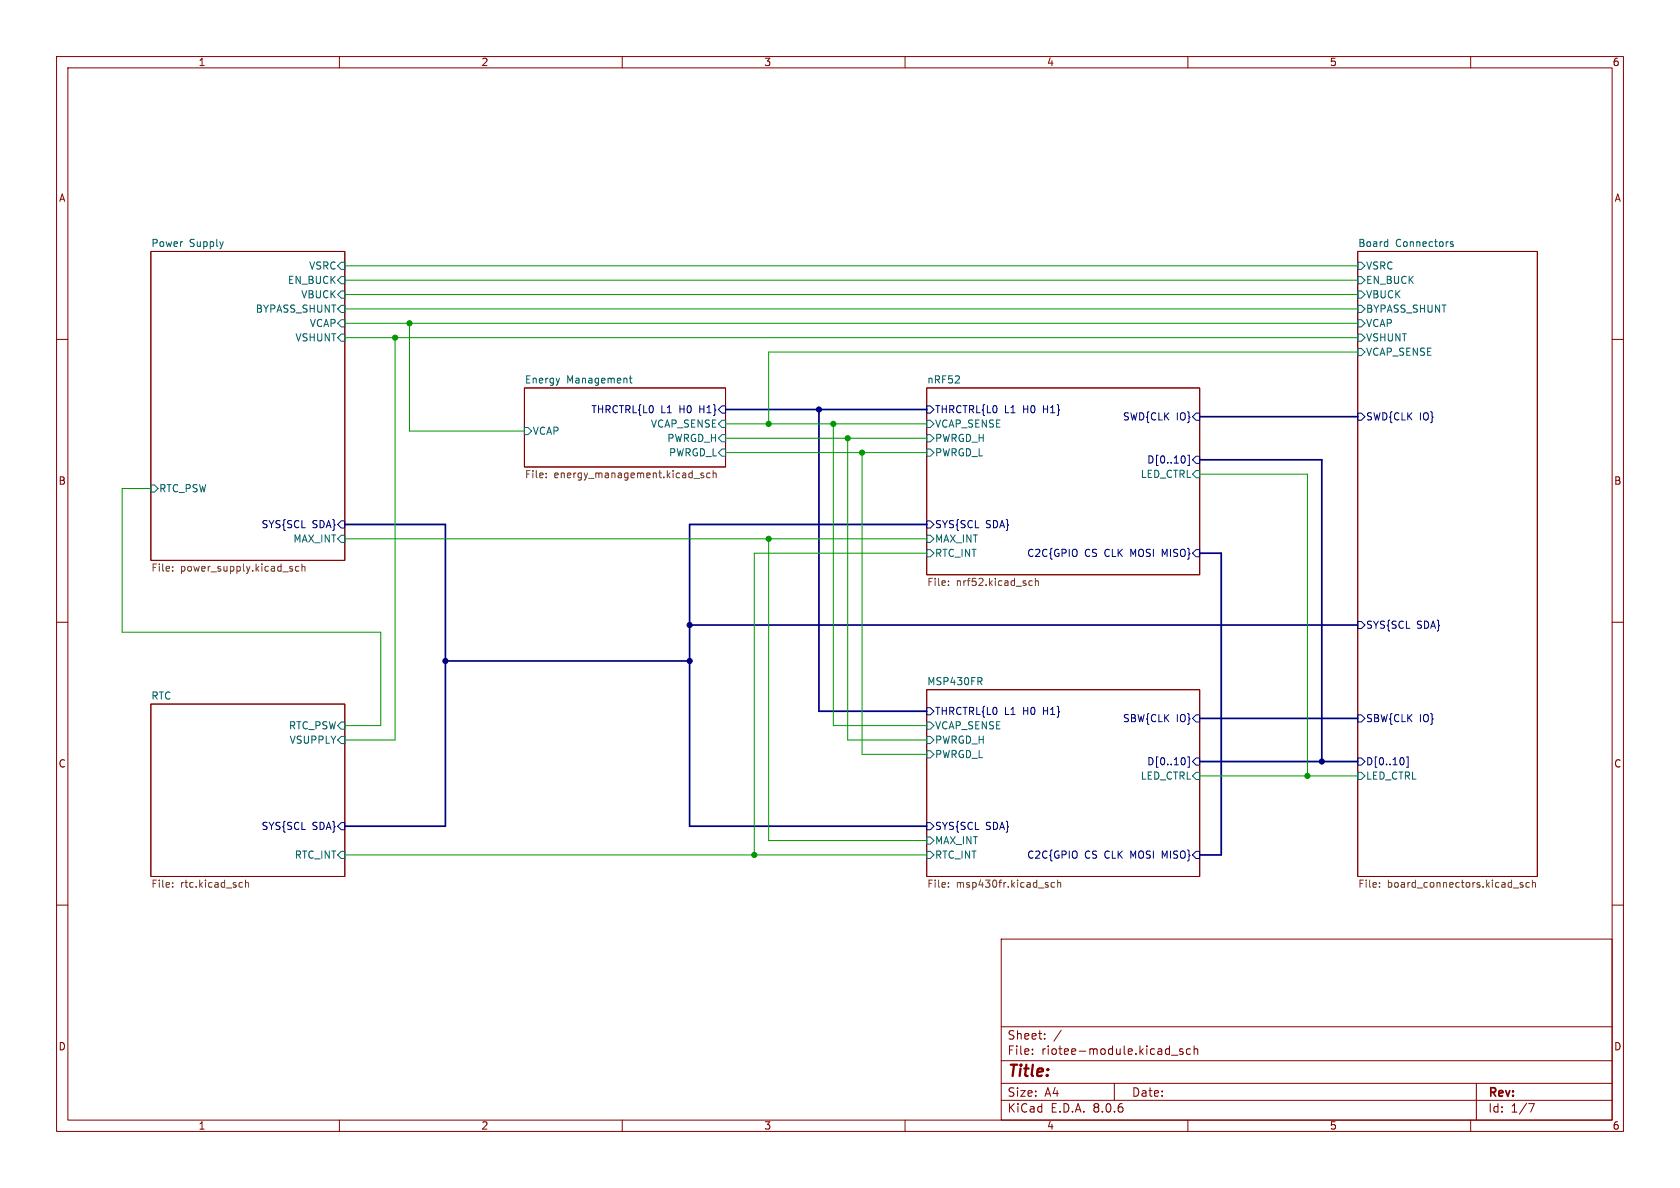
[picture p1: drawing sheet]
<svg xmlns="http://www.w3.org/2000/svg" width="297mm" height="210mm" viewBox="0 0 297 210" stroke-linecap="round" stroke-linejoin="round" font-family="sans-serif">
<g fill="none" stroke="#840000" stroke-width=".18">
<path d="M10 10h277v190h-277zM12 12h273v186h-273zM60 10v2M110 10v2M160 10v2M210 10v2M260 10v2M10 60h2M26.7 44.5h34.3v54.6h-34.3zM240 44.5h31.8v110.4h-31.8zM285 60h2M92.7 68.6h35.6v14h-35.6z"/>
<path d="M163.8 68.6h48.3v33h-48.3zM10 110h2M285 110h2M26.7 124.5h34.3v30.4h-34.3zM163.8 121.9h48.3v33h-48.3zM10 160h2M285 160h2M177 166h108v32h-108zM60 198v2M110 198v2M160 198v2M177 194.5h108"/>
<path d="M177 191.5h108M177 187.5h108M177 181.5h108M182.5 186.3v.1M182.5 185.5v.1M184.7 183.6v.1M184.7 182.8v.1M187.6 182.1l-1.3 2M197 191.5v3M207.1 186.5h1.1M209.1 185.5l-.4-.1-.2 .2 .1 .2 .5 .2v.3h-.6M210 198v2"/>
<path d="M210.5 185.5l-.5-.1-.3 .3v.4l.2 .2h.6M211.1 185.5l.2-.1 .4 .1v.9M211.1 184.9v1.5M260 198v2M261 191.5v6.5M270.2 195.1h1l-.6 1.5"/>
</g>
<g fill="none" stroke="#006464" stroke-width=".18">
<path d="M59.7 47l.6-.6h.7v1.2h-.7zM59.7 57.2l.6-.7h.7v1.3h-.7zM59.7 49.5l.6-.6h.7v1.3h-.7zM59.7 59.7l.6-.6h.7v1.2h-.7zM60.3 54h.7v1.2h-.7l-.6-.6zM60.3 51.4h.7v1.3h-.7l-.6-.6zM240 46.4h.7l.6 .6-.6 .6h-.7zM240 56.5h.7l.6 .7-.6 .6h-.7zM240 48.9h.7l.6 .6-.6 .7h-.7zM240 59.1h.7l.6 .6-.6 .6h-.7zM240 54h.7l.6 .6-.6 .6h-.7zM240 51.4h.7l.6 .7-.6 .6h-.7z"/>
<path d="M245.2 42.7l.1 .1M245.3 42.3v1.3M245.3 43.5l-.1 .1M256.9 42.8l-.3-.1-.2 .2 .1 .2 .4 .1v.3h-.5M92.7 75.6h.6l.7 .6-.7 .6h-.6zM98.9 66.9l-.3 .8M111.3 66.9h.4M111.4 66.4v1.1l.3 .2M127.6 74.3h.7v1.3h-.7l-.6-.7zM127.6 76.8h.7v1.3h-.7l-.6-.6zM127.6 79.4h.7v1.2h-.7l-.6-.6zM163.8 79.4h.7l.6 .6-.6 .6h-.7z"/>
<path d="M163.8 76.8h.7l.6 .7-.6 .6h-.7zM163.8 74.3h.7l.6 .6-.6 .7h-.7zM240 61.6h.7l.6 .6-.6 .7h-.7zM26.7 85.7h.6l.6 .7-.6 .6h-.6zM60.3 94.6h.7v1.3h-.7l-.6-.6zM163.8 94.6h.7l.6 .7-.6 .6h-.7zM163.8 97.2h.7l.6 .6-.6 .6h-.7zM211.5 83.2h.6v1.3h-.6l-.7-.7zM173.5 119.8l.1 .2-.1 .4M60.3 127.6h.7v1.3h-.7l-.6-.6zM60.3 130.2h.7v1.2h-.7l-.6-.6zM163.8 132.7h.7l.6 .7-.6 .6h-.7z"/>
<path d="M163.8 130.2h.7l.6 .6-.6 .6h-.7zM163.8 127.6h.7l.6 .7-.6 .6h-.7zM173.2 120.4l.4 .6M211.5 136.5h.6v1.3h-.6l-.7-.6zM240 136.5h.7l.6 .7-.6 .6h-.7zM59.7 151.1l.6-.6h.7v1.3h-.7zM163.8 150.5h.7l.6 .6-.6 .7h-.7zM163.8 148h.7l.6 .6-.6 .6h-.7z"/>
</g>
<g fill="none" stroke="#000084" stroke-width=".18">
<path d="M127.6 71.8h.7v1.2h-.7l-.6-.6zM163.8 71.8h.7l.6 .6-.6 .6h-.7zM211.5 73h.6v1.3h-.6l-.7-.6zM240 73h.7l.6 .7-.6 .6h-.7zM60.3 92.1h.7v1.2h-.7l-.6-.6zM163.8 92.1h.7l.6 .6-.6 .6h-.7zM209.4 80.7l.1 .4-.1 .6M210 80.5h.3v1.8h-.3M211.5 97.2h.6v1.2h-.6l-.7-.6zM211.5 80.6h.6v1.3h-.6l-.7-.6zM240 109.9h.7l.6 .6-.6 .6h-.7zM163.8 125.1h.7l.6 .6-.6 .7h-.7z"/>
<path d="M209.4 134.1l.1 .3-.1 .7M210 133.8h.3v1.8h-.3M211.5 126.4h.6v1.2h-.6l-.7-.6zM211.5 134h.6v1.3h-.6l-.7-.7zM240 126.4h.7l.6 .6-.6 .6h-.7zM240 134h.7l.6 .6-.6 .7h-.7zM248.1 134.1l.1 .3-.1 .7M248.6 133.8h.3v1.8h-.3M59.7 146.1l.6-.7h.7v1.3h-.7zM163.8 145.4h.7l.6 .7-.6 .6h-.7zM211.5 150.5h.6v1.3h-.6l-.7-.7z"/>
</g>
<g fill="none" stroke="#725600" stroke-width=".18">
<path d="M53.4 99.7v1.3M96.6 84.3v.2M96.6 83.7v.1M122.7 84.6h1M124.4 83.7l-.3-.1-.2 .2 .1 .2 .4 .1v.3h-.5M125.5 83.7l-.3-.1-.3 .3 .1 .5h.5M126.1 83.7l.2-.1 .3 .1v.8M126.1 83.2v1.3M30.5 100.8v.2M30.5 100.2v.1M51.6 100.5l.1 .2-.1 .3M51.6 100.1l.1 .1"/>
<path d="M52.8 100.2l-.3-.1-.3 .3 .2 .5h.4M53.4 100.2l.2-.1 .3 .1v.8M167.7 103.4v.1M167.7 102.7v.1M181.9 103.3l.2 .2 .4-.1M182.5 102.7h-.4l-.2 .2M183 102.8l.2-.1h.3l.1 .8M183 102.2v1.3M30.5 156.1v.1M30.5 156.7v.1M42.5 156l.4 .1M42.9 156.8h-.4"/>
<path d="M43.4 156.1l.2-.1 .3 .1v.7M43.4 155.6v1.2M167.7 156.1v.1M167.7 156.7v.1M185.3 156.5v.3M186.4 156.1l-.3-.1-.3 .2 .1 .6h.5M187 156.1l.2-.1 .3 .1v.7M187 155.6v1.2M243.9 156.7v.1M243.9 156.1v.1M267.5 157h1M269.2 156.1l-.3-.1-.2 .2 .1 .2 .4 .1v.3h-.5"/>
<path d="M270.4 156.1l-.4-.1-.2 .2 .1 .6h.5M270.9 156.1l.2-.1 .3 .1 .1 .7M270.9 155.6v1.2"/>
</g>
<path d="M128.3 72.4h35.5M144.8 72.4v53.3h19M212.1 73.7h27.9M61 92.7h17.7v53.4h-17.7M163.8 92.7h-41.9v53.4h41.9M212.1 97.8h3.8v53.3h-3.8M212.1 81.3h21.6v53.3M78.7 116.8h43.2M121.9 110.5h118.1M212.1 134.6h27.9M212.1 127h27.9" fill="none" stroke="#000084" stroke-width=".3"/>
<g fill="none" stroke="#009600" stroke-width=".18">
<path d="M61 49.5h179M61 47h179M61 52.1h179M61 54.6h179M61 59.7h179M61 57.2h179M69.8 59.7v71.1h-8.8M72.4 57.2v19h20.3M128.3 77.5h35.5M128.3 74.9h35.5M147.3 74.9v53.4h16.5M149.9 77.5v53.3h13.9"/>
<path d="M240 62.2h-104.1v12.7M26.7 86.4h-5.1v25.4h45.7v16.5h-6.3M61 95.3h102.8M128.3 80h35.5M135.9 95.3v53.3h27.9M152.4 80v53.4h11.4M163.8 97.8h-30.5v53.3M212.1 83.8h19v53.4M212.1 137.2h27.9M61 151.1h102.8"/>
</g>
<g fill="#009600" stroke="#009600" stroke-width=".18">
<circle cx="231.1" cy="137.2" r=".46"/>
<circle cx="147.3" cy="74.9" r=".46"/>
<circle cx="149.9" cy="77.5" r=".46"/>
<circle cx="135.9" cy="74.9" r=".46"/>
<circle cx="69.8" cy="59.7" r=".46"/>
<circle cx="135.9" cy="95.3" r=".46"/>
<circle cx="72.4" cy="57.2" r=".46"/>
<circle cx="133.3" cy="151.1" r=".46"/>
<circle cx="152.4" cy="80" r=".46"/>
</g>
<g fill="#000084" stroke="#000084" stroke-width=".18">
<circle cx="233.7" cy="134.6" r=".46"/>
<circle cx="78.7" cy="116.8" r=".46"/>
<circle cx="144.8" cy="72.4" r=".46"/>
<circle cx="121.9" cy="116.8" r=".46"/>
<circle cx="121.9" cy="110.5" r=".46"/>
</g>
<text font-size="2.8" fill="#840000" x="178" y="190.9">Title:</text>
<g font-size="2.1" fill="#840000">
<text x="178" y="184">Sheet:</text>
<text x="178" y="186.7">File:</text>
<text x="184.1" y="186.7">riotee-module.kicad_sch</text>
<text x="178" y="196.9">KiCad</text>
<text x="178" y="194.1">Size:</text>
<text x="184.7" y="194.1">A4</text>
<text x="185.7" y="196.9">E.D.A.</text>
<text x="193.3" y="196.9">8.0.6</text>
<text x="200" y="194.1">Date:</text>
<text x="263" y="194.3">Rev:</text>
<text x="263" y="196.9">Id:</text>
<text x="267.1" y="196.9">1/7</text>
</g>
<g font-size="1.8" fill="#840000">
<text x="35" y="11.9">1</text>
<text x="85" y="11.9">2</text>
<text x="135" y="11.9">3</text>
<text x="185" y="11.9">4</text>
<text x="235" y="11.9">5</text>
<text x="285" y="11.9">6</text>
<text x="10.3" y="35.9">A</text>
<text x="285.3" y="35.9">A</text>
<text x="10.3" y="85.9">B</text>
<text x="285.3" y="85.9">B</text>
<text x="10.3" y="135.9">C</text>
<text x="285.3" y="135.9">C</text>
<text x="10.3" y="185.9">D</text>
<text x="285.3" y="185.9">D</text>
<text x="35" y="199.9">1</text>
<text x="85" y="199.9">2</text>
<text x="135" y="199.9">3</text>
<text x="185" y="199.9">4</text>
<text x="235" y="199.9">5</text>
<text x="285" y="199.9">6</text>
</g>
<g font-size="1.8" fill="#006464">
<text x="26.7" y="43.7">Power</text>
<text x="33.5" y="43.7">Supply</text>
<text x="54.5" y="47.9">VSRC</text>
<text x="240" y="43.7">Board</text>
<text x="241.4" y="47.9">VSRC</text>
<text x="246.7" y="43.7">Connectors</text>
<text x="50.8" y="50.4">EN_BUCK</text>
<text x="53.2" y="52.9">VBUCK</text>
<text x="241.4" y="50.4">EN_BUCK</text>
<text x="241.4" y="52.9">VBUCK</text>
<text x="45.1" y="55.5">BYPASS_SHUNT</text>
<text x="54.7" y="58">VCAP</text>
<text x="241.4" y="58">VCAP</text>
<text x="241.4" y="55.5">BYPASS_SHUNT</text>
<text x="52.1" y="60.6">VSHUNT</text>
<text x="241.4" y="60.6">VSHUNT</text>
<text x="241.4" y="63.1">VCAP_SENSE</text>
<text x="92.7" y="67.9">Energy</text>
<text x="100.2" y="67.9">Management</text>
<text x="163.8" y="67.9">nRF52</text>
<text x="94.1" y="77.1">VCAP</text>
<text x="115" y="75.8">VCAP_SENSE</text>
<text x="165.2" y="75.8">VCAP_SENSE</text>
<text x="117.9" y="78.3">PWRGD_H</text>
<text x="118.2" y="80.9">PWRGD_L</text>
<text x="165.2" y="80.9">PWRGD_L</text>
<text x="165.2" y="78.3">PWRGD_H</text>
<text x="28" y="87.2">RTC_PSW</text>
<text x="201.6" y="84.7">LED_CTRL</text>
<text x="51.8" y="96.1">MAX_INT</text>
<text x="165.2" y="96.1">MAX_INT</text>
<text x="165.2" y="98.7">RTC_INT</text>
<text x="26.7" y="123.7">RTC</text>
<text x="163.8" y="121.2">MSP430FR</text>
<text x="51" y="129.1">RTC_PSW</text>
<text x="51.1" y="131.7">VSUPPLY</text>
<text x="165.2" y="131.7">PWRGD_H</text>
<text x="165.2" y="129.1">VCAP_SENSE</text>
<text x="165.2" y="134.2">PWRGD_L</text>
<text x="201.6" y="138">LED_CTRL</text>
<text x="241.4" y="138">LED_CTRL</text>
<text x="165.2" y="149.5">MAX_INT</text>
<text x="52" y="152">RTC_INT</text>
<text x="165.2" y="152">RTC_INT</text>
</g>
<g font-size="1.8" fill="#000084">
<text x="104.4" y="73.3">THRCTRL{L0</text>
<text x="116.8" y="73.3">L1</text>
<text x="120.2" y="73.3">H0</text>
<text x="123.9" y="73.3">H1}</text>
<text x="165.2" y="73.3">THRCTRL{L0</text>
<text x="177.6" y="73.3">L1</text>
<text x="181" y="73.3">H0</text>
<text x="184.7" y="73.3">H1}</text>
<text x="198.4" y="74.5">SWD{CLK</text>
<text x="207.9" y="74.5">IO}</text>
<text x="241.4" y="74.5">SWD{CLK</text>
<text x="250.9" y="74.5">IO}</text>
<text x="202.7" y="82.1">D[0..10]</text>
<text x="46.1" y="93.6">SYS{SCL</text>
<text x="55.2" y="93.6">SDA}</text>
<text x="165.2" y="93.6">SYS{SCL</text>
<text x="174.2" y="93.6">SDA}</text>
<text x="181.5" y="98.7">C2C{GPIO</text>
<text x="191.7" y="98.7">CS CLK</text>
<text x="200.1" y="98.7">MOSI</text>
<text x="205.9" y="98.7">MISO}</text>
<text x="241.4" y="111.4">SYS{SCL</text>
<text x="250.4" y="111.4">SDA}</text>
<text x="165.2" y="126.6">THRCTRL{L0</text>
<text x="177.6" y="126.6">L1</text>
<text x="181" y="126.6">H0</text>
<text x="184.7" y="126.6">H1}</text>
<text x="198.4" y="127.9">SBW{CLK</text>
<text x="207.9" y="127.9">IO}</text>
<text x="241.4" y="127.9">SBW{CLK</text>
<text x="250.9" y="127.9">IO}</text>
<text x="202.7" y="135.5">D[0..10]</text>
<text x="241.4" y="135.5">D[0..10]</text>
<text x="46.1" y="146.9">SYS{SCL</text>
<text x="55.2" y="146.9">SDA}</text>
<text x="165.2" y="146.9">SYS{SCL</text>
<text x="174.2" y="146.9">SDA}</text>
<text x="181.5" y="152">C2C{GPIO</text>
<text x="191.7" y="152">CS CLK</text>
<text x="200.1" y="152">MOSI</text>
<text x="205.9" y="152">MISO}</text>
</g>
<g font-size="1.8" fill="#725600">
<text x="92.7" y="84.9">File:</text>
<text x="97.9" y="84.9">energy_management.kicad_sch</text>
<text x="26.7" y="101.4">File:</text>
<text x="31.9" y="101.4">power_supply.kicad_sch</text>
<text x="163.8" y="103.9">File:</text>
<text x="169.1" y="103.9">nrf52.kicad_sch</text>
<text x="26.7" y="157.3">File:</text>
<text x="31.9" y="157.3">rtc.kicad_sch</text>
<text x="163.8" y="157.3">File:</text>
<text x="169.1" y="157.3">msp430fr.kicad_sch</text>
<text x="240" y="157.3">File:</text>
<text x="245.3" y="157.3">board_connectors.kicad_sch</text>
</g>
</svg>
